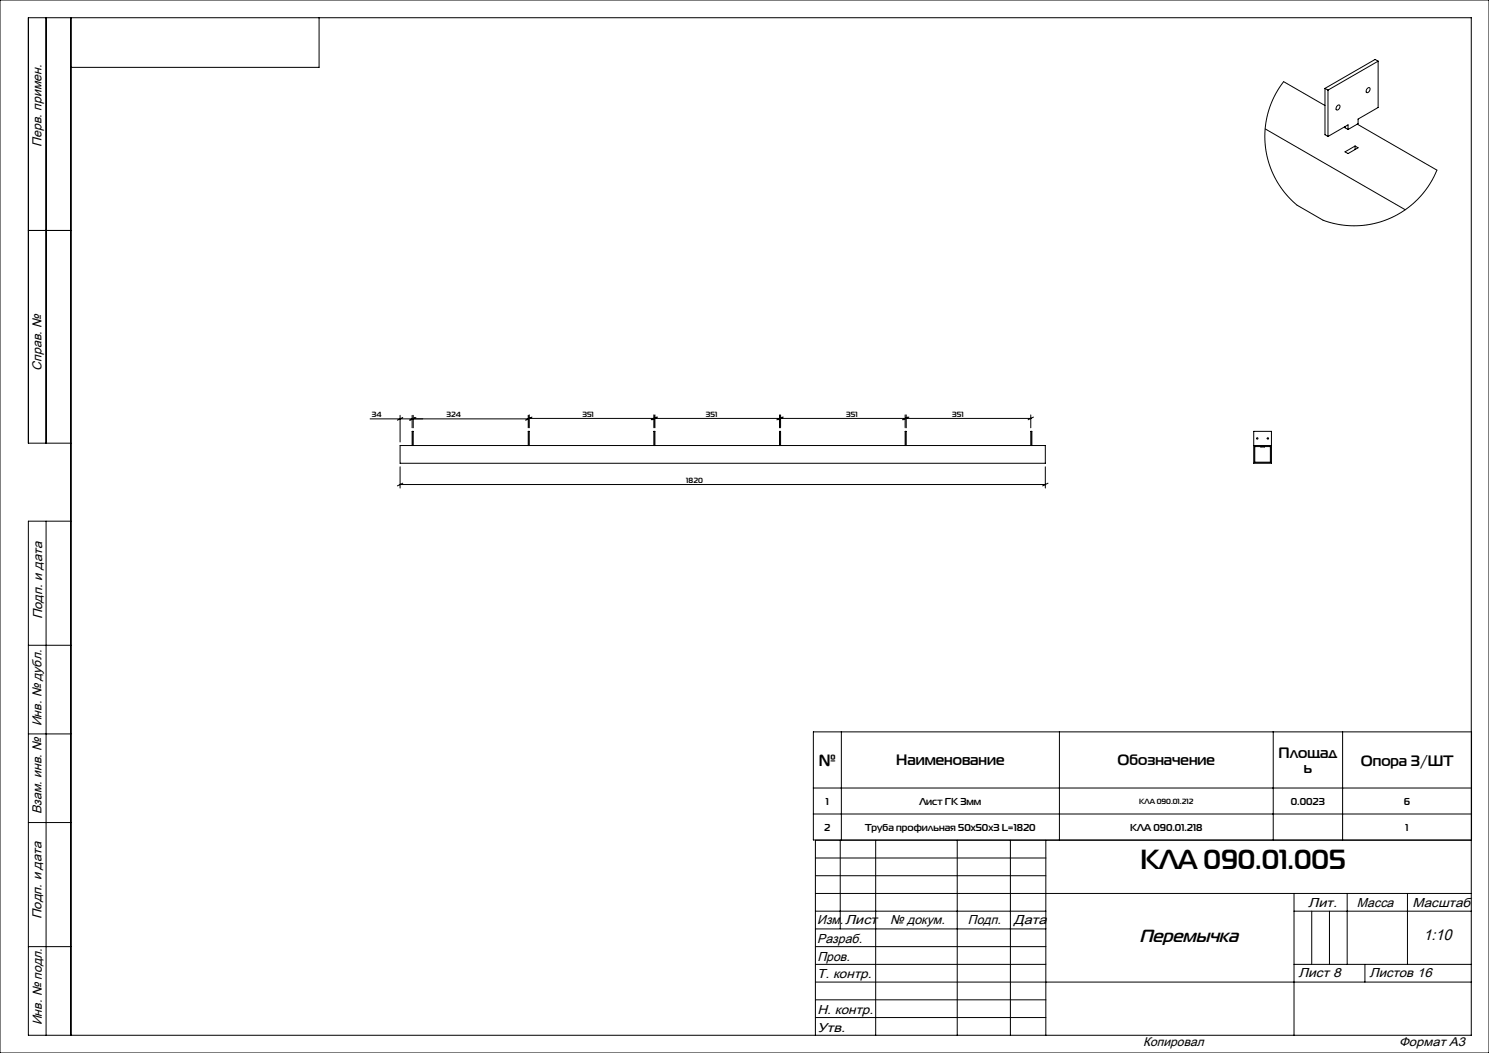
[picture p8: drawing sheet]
<svg xmlns="http://www.w3.org/2000/svg" width="420mm" height="297mm" viewBox="0 0 420 297" stroke-linecap="round" stroke-linejoin="round" font-family="sans-serif">
<g fill="none" stroke="#000" stroke-width=".28">
<path d="M0 0h420v297h-420zM13 5v120M20 5v287M90 5v14h-70M388.7 17.3v13l-5.6 3.3v1.3l-2.9 1.6M388.7 17.3l-14.1 8.1M388.7 17.3l-.8-.5-14.2 8.1M356.9 36.3l39.5 22.9M373.7 29.8l-11.6-6.8-2.5 3.9-1.7 4.1-.9 4.4-.2 4.6 .6 3.9 1.1 3.8 1.8 3.6 2.2 3.3 3.4 3.3 7.3 4.2 2.6 .8 4.4 .7 4.5-.1 4.4-.8 4.2-1.7 3.8-2.4 3.4-3 2.7-3.6 2.1-4-22.5-13M373.7 24.9v13.1l.9 .5M373.7 24.9l.9 .5M374.6 25.4v13.1"/>
<path d="M377.2 29.8l.4-.2a.75 .75 0 0 1 .2 1 .75 .75 0 0 1-.9 .3v-.5zM379.4 35.7v.3l.8 .5M380.2 36.5v-1.3l-5.6 3.3M385.7 24.9l.4-.2a.75 .75 0 0 1 .2 1 .75 .75 0 0 1-.9 .3v-.5zM379.4 42.8l2.8-1.6 .9 .5-2.9 1.6zM382.2 41.2v1M8 65h12M104.4 118.1h44.6M112.9 117.1v7.6M113.6 117.8l-1.5 .7M116.3 117.1v3.6M116.6 117.1v3.6"/>
<path d="M117 117.8l-1.5 .7M117.3 117.8l-1.5 .7M149 117.1v3.6M149.3 117v3.7M149.3 118h35.1M150.1 117.6l-1.9 .9M184.4 117v3.7M184.7 117v3.7M184.7 118h35.2M185.2 117.6l-1.5 .8M185.5 117.6l-1.5 .8M219.9 117v3.7"/>
<path d="M220.2 117v3.7M220.2 118h35.1M220.6 117.6l-1.5 .8M220.9 117.6l-1.5 .8M255.3 117v3.7M255.6 117v3.7M255.6 118h35.2M256.1 117.6l-1.6 .8M256.4 117.6l-1.6 .8M290.8 117v3.7M291.5 117.6l-1.5 .8M20 125h-12v-120h407v287h-407v-145h12"/>
<path d="M112.9 125.7h182v5h-182zM112.9 131.7v6M112.9 136.7h182M113.6 136.3l-1.5 .7M116.3 125.7v-4h.3v4M149 125.7v-4h.3v4M184.4 125.7v-4h.3v4M219.9 125.7v-4h.3v4M255.3 125.7v-4h.3v4M290.8 125.7v-4h.3v4M294.9 131.7v6M295.6 136.3l-1.5 .7"/>
<path d="M353.6 125.7h5M353.6 121.7h5v9h-5zM353.9 126h4.4v4.4h-4.4zM355.6 126h1M13 147v145M8 182h12M8 207h12M229.4 206.4h185.7v30.5h-185.7zM237.3 206.4v30.5M298.8 206.4v30.5M359.1 206.4v30.5M378.7 206.4v30.5"/>
<path d="M8 232h12M229.4 222.3h185.7M229.4 229.6h185.7M237 237v25M247 237v55M270 237v55M285 237v55M295 237v55M415 237h-185v55M230 242h65M230 247h65M230 252h185"/>
<path d="M230 257h65M365 252v40M365 257h50M370 257v15M375 257v15M380 252v20M397 252v20M8 267h12M230 267h65M230 272h65M230 277h185M230 262h65"/>
<path d="M365 272h50M385 272v5M230 282h65M230 287h65"/>
<circle cx="354.6" cy="123.7" r=".2"/>
<circle cx="357.6" cy="123.7" r=".2"/>
</g>
<text font-size="7.8" x="321.7" y="245">КЛА 090.01.005</text>
<text font-size="5.1" x="321.4" y="265.7">Перемычка</text>
<text font-size="4.6" x="230.9" y="216">№</text>
<text font-size="4.4" x="401.5" y="265.1">1:10</text>
<g font-size="4.2">
<text x="252.8" y="215.9">Наименование</text>
<text x="315.3" y="215.9">Обозначение</text>
<text x="360.6" y="213.8">Площад</text>
<text x="383.8" y="216">Опора 3/ШТ</text>
<text x="367.7" y="218.1">ь</text>
</g>
<g font-size="3.7">
<text x="11.7" y="41.4" transform="rotate(-90 11.7 41.4)">Перв. примен.</text>
<text x="11.7" y="104.5" transform="rotate(-90 11.7 104.5)">Справ. №</text>
<text x="11.9" y="174.7" transform="rotate(-90 11.9 174.7)">Подп. и дата</text>
<text x="11.7" y="204.9" transform="rotate(-90 11.7 204.9)">Инв. № дубл.</text>
<text x="11.7" y="229.6" transform="rotate(-90 11.7 229.6)">Взам. инв. №</text>
<text x="369" y="255.7">Лит.</text>
<text x="382.8" y="255.7">Масса</text>
<text x="398.4" y="255.8">Масштаб</text>
<text x="11.7" y="259.2" transform="rotate(-90 11.7 259.2)">Подп. и дата</text>
<text x="230.5" y="260.7">Изм.</text>
<text x="238.4" y="260.6">Лист</text>
<text x="251.1" y="260.6">№ докум.</text>
<text x="273" y="260.6">Подп.</text>
<text x="286" y="260.6">Дата</text>
<text x="230.5" y="265.9">Разраб.</text>
<text x="230.5" y="276">Т. контр.</text>
<text x="230.6" y="271">Пров.</text>
<text x="366.2" y="275.5">Лист 8</text>
<text x="386.3" y="275.5">Листов 16</text>
<text x="230.6" y="285.9">Н. контр.</text>
<text x="11.8" y="289.2" transform="rotate(-90 11.8 289.2)">Инв. № подл.</text>
<text x="230.6" y="291">Утв.</text>
</g>
<g font-size="3.6">
<text x="322.5" y="295">Копировал</text>
<text x="394.6" y="295">Формат А3</text>
</g>
<g font-size="2.8">
<text x="232.9" y="227">1</text>
<text x="259.3" y="227">Лист ГК 3мм</text>
<text x="364.1" y="227">0.0023</text>
<text x="396" y="227">6</text>
<text x="232.5" y="234.3">2</text>
<text x="244" y="234.3">Труба профильная 50х50х3 L=1820</text>
<text x="318.8" y="234.3">КЛА 090.01.218</text>
<text x="396.5" y="234.3">1</text>
</g>
<g font-size="2.1">
<text x="104.9" y="117.7">34</text>
<text x="125.9" y="117.7">324</text>
<text x="164.3" y="117.6">351</text>
<text x="199.1" y="117.6">351</text>
<text x="238.7" y="117.6">351</text>
<text x="268.6" y="117.6">351</text>
<text x="193.6" y="136.2">1820</text>
<text x="321.3" y="226.8">КЛА 090.01.212</text>
</g>
</svg>
